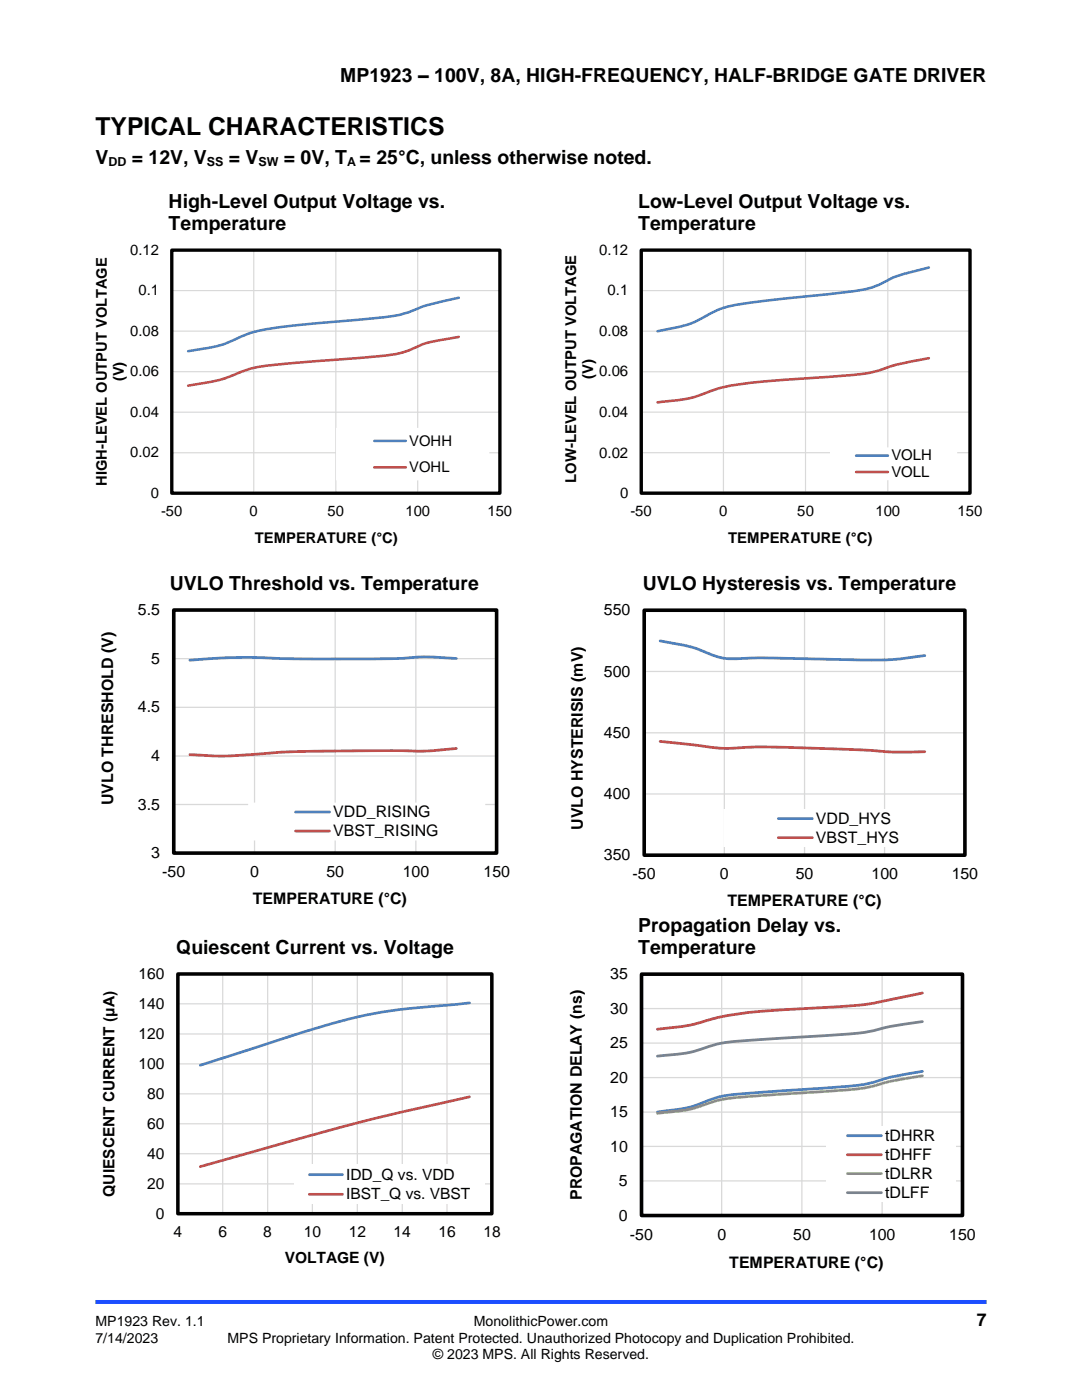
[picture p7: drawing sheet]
<svg xmlns="http://www.w3.org/2000/svg" width="216mm" height="279mm" viewBox="0 0 216 279" stroke-linecap="round" stroke-linejoin="round" font-family="sans-serif">
<path d="M19 259.8h177.8" fill="none" stroke="#1c4eff" stroke-width=".79" stroke-linecap="butt"/>
<path d="M34.3 58h65.4M50.6 49.9v48.6M67 49.9v48.6M83.4 49.9v48.6M34.3 66.1h65.4M34.3 74.2h65.4M34.3 82.3h65.4M34.3 90.4h65.4M34.3 98.5v-48.6h65.4v48.6" fill="none" stroke="#d9d9d9" stroke-width=".24"/>
<path d="M34.3 49.9h65.4v48.5h-65.4z" fill="none" stroke="#000" stroke-width=".67" stroke-linecap="butt"/>
<path d="M34.3 98.5h65.4" fill="none" stroke="#000" stroke-width=".24"/>
<path d="M91.5 59.4l-2.4 .6a29.3 29.3 0 0 0-7.5 2.3 48.5 48.5 0 0 1-11.3 1.6 140.2 140.2 0 0 0-19.7 2.4l-2.3 .8a24.7 24.7 0 0 1-9.9 2.8l-.9 .2" fill="none" stroke="#4f81bd" stroke-width=".51"/>
<path d="M91.5 67.2l-1.6 .3a22.3 22.3 0 0 0-8.6 2.5 39.3 39.3 0 0 1-9.4 1.4l-1.6 .1a224.2 224.2 0 0 0-19.7 1.9l-1.7 .5a34.6 34.6 0 0 1-11.4 3.1" fill="none" stroke="#c0504d" stroke-width=".51"/>
<path d="M67.1 85.4h30.5v10.5h-30.5z" fill-rule="evenodd" fill="#fff"/>
<path d="M185.3 53.4l-2.4 .6a23.3 23.3 0 0 0-7.8 3 36.5 36.5 0 0 1-9.4 1.7 200.9 200.9 0 0 0-20.6 2.5 31.6 31.6 0 0 0-6.6 3.1 38.5 38.5 0 0 1-7.3 1.8M74.7 88h6.3" fill="none" stroke="#4f81bd" stroke-width=".51"/>
<path d="M185.3 71.5l-3.2 .6a29.5 29.5 0 0 0-6.8 1.9 71.1 71.1 0 0 1-12.8 1.4 112.3 112.3 0 0 0-19.1 2.1l-.8 .3a26.9 26.9 0 0 1-10.6 2.4l-.8 .1M74.7 93.3h6.3" fill="none" stroke="#c0504d" stroke-width=".51"/>
<path d="M127.9 58h65.6M144.4 49.9v48.5M160.7 49.9v48.5M177.2 49.9v48.5M127.9 66.1h65.6M127.9 74.2h65.6M127.9 82.3h65.6M127.9 90.3h65.6M127.9 98.4v-48.5h65.6v48.5" fill="none" stroke="#d9d9d9" stroke-width=".24"/>
<path d="M128 49.9h65.6v48.5h-65.6z" fill="none" stroke="#000" stroke-width=".67" stroke-linecap="butt"/>
<path d="M127.9 98.4h65.6" fill="none" stroke="#000" stroke-width=".24"/>
<path d="M165.6 89.3h25.4v6.5h-25.4z" fill-rule="evenodd" fill="#fff"/>
<path d="M170.8 90.9h6.4" fill="none" stroke="#4f81bd" stroke-width=".51"/>
<path d="M170.8 94.2h6.4" fill="none" stroke="#c0504d" stroke-width=".51"/>
<path d="M34.6 131.4h64.5M50.8 121.8v48.5M66.9 121.8v48.5M83 121.8v48.5M34.6 141.2h64.5M34.6 150.9h64.5M34.6 160.6h64.5M34.6 170.3v-48.5h64.5v48.5" fill="none" stroke="#d9d9d9" stroke-width=".25"/>
<path d="M34.7 121.7h64.4v48.6h-64.4z" fill="none" stroke="#000" stroke-width=".72" stroke-linecap="butt"/>
<path d="M34.6 170.3h64.5" fill="none" stroke="#000" stroke-width=".25"/>
<path d="M91 131.4l-5.6-.3a417.8 417.8 0 0 1-34.6 .1 114.9 114.9 0 0 0-12.9 .6" fill="none" stroke="#4f81bd" stroke-width=".55"/>
<path d="M91 149.4a65.3 65.3 0 0 1-12.8 .4h-3.5a243.4 243.4 0 0 0-24.8 .8l-5.6 .3-6.4-.3" fill="none" stroke="#c0504d" stroke-width=".55"/>
<path d="M49.5 160.2h47.3v7.5h-47.3z" fill-rule="evenodd" fill="#fff"/>
<path d="M131.7 127.9l1.6 .3a30.1 30.1 0 0 1 9.5 2.8 15.6 15.6 0 0 0 6.3 .4l11.5 .1a168.1 168.1 0 0 0 19.1 0l4.8-.7M59 162.1h6.8" fill="none" stroke="#4f81bd" stroke-width=".55"/>
<path d="M131.7 148l8 .8a33.4 33.4 0 0 0 10.4 .3l9 .1a284.1 284.1 0 0 1 18.4 .9l7-.1M59 165.9h6.8" fill="none" stroke="#c0504d" stroke-width=".55"/>
<path d="M128.5 134h64M144.5 121.8v48.9M160.5 121.8v48.9M176.5 121.8v48.9M128.5 146.2h64M128.5 158.5h64M128.5 170.7v-48.9h64v48.9" fill="none" stroke="#d9d9d9" stroke-width=".25"/>
<path d="M128.5 121.8h64v48.9h-64z" fill="none" stroke="#000" stroke-width=".72" stroke-linecap="butt"/>
<path d="M128.5 170.7h64" fill="none" stroke="#000" stroke-width=".25"/>
<path d="M144.3 161.4h45.8v7.6h-45.8z" fill-rule="evenodd" fill="#fff"/>
<path d="M155.3 163.4h6.8" fill="none" stroke="#4f81bd" stroke-width=".55"/>
<path d="M155.3 167.2h6.8" fill="none" stroke="#c0504d" stroke-width=".55"/>
<g fill="none" stroke="#d9d9d9" stroke-width=".25">
<path d="M35.5 194.4h62.7v47.8M44.4 194.4v47.8M53.4 194.4v47.8M62.3 194.4v47.8M71.3 194.4v47.8M80.3 194.4v47.8M89.2 194.4v47.8M35.5 200.3h62.7M35.5 206.3h62.7M35.5 212.3h62.7M35.5 218.3h62.7M35.5 224.3h62.7"/>
<path d="M35.5 230.3h62.7M35.5 236.3h62.7"/>
</g>
<path d="M35.5 194.4h62.6v47.8h-62.6z" fill="none" stroke="#000" stroke-width=".7" stroke-linecap="butt"/>
<path d="M35.5 194.4v47.8h62.7" fill="none" stroke="#000" stroke-width=".25"/>
<path d="M93.7 200.1l-4.4 .5a103.4 103.4 0 0 0-29.5 5.6l-19.8 6.4" fill="none" stroke="#4f81bd" stroke-width=".54"/>
<path d="M93.7 218.9l-2.9 .7a564.9 564.9 0 0 0-45.5 11.7l-5.3 1.5" fill="none" stroke="#c0504d" stroke-width=".54"/>
<path d="M58.7 232.5h38v7.8h-38z" fill-rule="evenodd" fill="#fff"/>
<path d="M61.7 234.4h6.6" fill="none" stroke="#4f81bd" stroke-width=".54"/>
<path d="M61.7 238.3h6.6" fill="none" stroke="#c0504d" stroke-width=".54"/>
<path d="M144 194.4v48.2M160 194.4v48.2M176 194.4v48.2M128 215.1h64M128 208.2h64M128 201.3h64M128 235.7h64M128 228.8h64M128 221.9h64M128 242.6v-48.2h64v48.2" fill="none" stroke="#d9d9d9" stroke-width=".25"/>
<path d="M128 194.4h64.1v48.2h-64.1z" fill="none" stroke="#000" stroke-width=".72" stroke-linecap="butt"/>
<path d="M128 242.6h64" fill="none" stroke="#000" stroke-width=".25"/>
<path d="M184 213.8l-3.2 .6a41.7 41.7 0 0 0-7.4 1.8 190.5 190.5 0 0 1-17.8 1.5l-6 .5a24.8 24.8 0 0 0-10.4 2.3 37.9 37.9 0 0 1-8 1.4" fill="none" stroke="#4f81bd" stroke-width=".55"/>
<path d="M184 198.2l-2.4 .5a79.9 79.9 0 0 1-18.3 2.4 129.7 129.7 0 0 0-19.3 1.8l-2.5 .6a38.6 38.6 0 0 1-10.3 1.9" fill="none" stroke="#c0504d" stroke-width=".55"/>
<path d="M184 214.7l-7 1.2a32.9 32.9 0 0 1-10.7 1.8l-4.6 .3a233.4 233.4 0 0 0-17.7 1.4l-1.7 .5a27.5 27.5 0 0 1-10.3 2.2l-.8 .1" fill="none" stroke="#9bbb59" stroke-width=".55"/>
<path d="M184 203.9l-7 1.1a37.3 37.3 0 0 1-10.7 1.6l-17.7 1.1a26.6 26.6 0 0 0-9.4 1.9 41.4 41.4 0 0 1-8 1.2" fill="none" stroke="#8064a2" stroke-width=".55"/>
<path d="M164.8 224.8h25.9v15.1h-25.9z" fill-rule="evenodd" fill="#fff"/>
<path d="M169.1 226.7h6.8" fill="none" stroke="#4f81bd" stroke-width=".55"/>
<path d="M169.1 230.5h6.8" fill="none" stroke="#c0504d" stroke-width=".55"/>
<path d="M169.1 234.2h6.8" fill="none" stroke="#9bbb59" stroke-width=".55"/>
<path d="M169.1 238h6.8" fill="none" stroke="#8064a2" stroke-width=".55"/>
<text font-size="4.9" x="19" y="27">TYPICAL CHARACTERISTICS</text>
<g font-size="3.9">
<text x="67.9" y="16.3">MP1923 – 100V, 8A, HIGH-FREQUENCY, HALF-BRIDGE GATE DRIVER</text>
<text x="19" y="32.7">V</text>
<text x="26.3" y="32.7">= 12V, V</text>
<text x="45.7" y="32.7">= V</text>
<text x="56.6" y="32.7">= 0V, T = 25°C, unless otherwise noted.</text>
<text x="33.7" y="41.4">High-Level Output Voltage vs.</text>
<text x="127.3" y="41.4">Low-Level Output Voltage vs.</text>
<text x="33.7" y="45.9">Temperature</text>
<text x="127.3" y="45.9">Temperature</text>
<text x="33.9" y="117.8">UVLO Threshold vs. Temperature</text>
<text x="128.3" y="117.8">UVLO Hysteresis vs. Temperature</text>
<text x="127.3" y="186">Propagation Delay vs.</text>
<text x="35.2" y="190.4">Quiescent Current vs. Voltage</text>
<text x="127.3" y="190.4">Temperature</text>
</g>
<text font-size="3.5" x="194.9" y="264.6">7</text>
<g font-size="3.2">
<text x="27.5" y="122.8">5.5</text>
<text x="120.5" y="122.8">550</text>
<text x="30.2" y="132.5">5</text>
<text x="120.5" y="135">500</text>
<text x="27.5" y="142.2">4.5</text>
<text x="120.5" y="147.3">450</text>
<text x="30.2" y="151.9">4</text>
<text x="22.6" y="160.7" transform="rotate(-90 22.6 160.7)">UVLO THRESHOLD (V)</text>
<text x="27.5" y="161.6">3.5</text>
<text x="120.5" y="159.5">400</text>
<text x="66.5" y="163.1">VDD_RISING</text>
<text x="66.5" y="166.9">VBST_RISING</text>
<text x="116.3" y="165.6" transform="rotate(-90 116.3 165.6)">UVLO HYSTERISIS (mV)</text>
<text x="162.8" y="164.4">VDD_HYS</text>
<text x="30.2" y="171.3">3</text>
<text x="120.5" y="171.7">350</text>
<text x="162.8" y="168.2">VBST_HYS</text>
<text x="32.4" y="175.1">-50</text>
<text x="49.9" y="175.1">0</text>
<text x="65.1" y="175.1">50</text>
<text x="80.4" y="175.1">100</text>
<text x="96.5" y="175.1">150</text>
<text x="126.2" y="175.5">-50</text>
<text x="143.7" y="175.5">0</text>
<text x="158.8" y="175.5">50</text>
<text x="173.9" y="175.5">100</text>
<text x="189.9" y="175.5">150</text>
<text x="50.4" y="180.5">TEMPERATURE (°C)</text>
<text x="145.2" y="180.9">TEMPERATURE (°C)</text>
<text x="121.7" y="195.4">35</text>
<text x="121.7" y="202.3">30</text>
<text x="121.7" y="209.2">25</text>
<text x="121.7" y="216.1">20</text>
<text x="121.7" y="223">15</text>
<text x="176.6" y="227.7">tDHRR</text>
<text x="121.7" y="229.8">10</text>
<text x="176.6" y="231.5">tDHFF</text>
<text x="116.1" y="239.5" transform="rotate(-90 116.1 239.5)">PROPAGATION DELAY (ns)</text>
<text x="123.5" y="236.7">5</text>
<text x="176.6" y="235.3">tDLRR</text>
<text x="176.6" y="239">tDLFF</text>
<text x="123.5" y="243.6">0</text>
<text x="125.7" y="247.4">-50</text>
<text x="143.1" y="247.4">0</text>
<text x="158.3" y="247.4">50</text>
<text x="173.4" y="247.4">100</text>
<text x="189.4" y="247.4">150</text>
<text x="145.5" y="253.1">TEMPERATURE (°C)</text>
</g>
<g font-size="3.1">
<text x="27.6" y="195.3">160</text>
<text x="27.6" y="201.3">140</text>
<text x="27.6" y="207.3">120</text>
<text x="27.6" y="213.3">100</text>
<text x="29.4" y="219.3">80</text>
<text x="29.4" y="225.3">60</text>
<text x="29.4" y="231.3">40</text>
<text x="22.8" y="238.8" transform="rotate(-90 22.8 238.8)">QUIESCENT CURRENT (μA)</text>
<text x="29.4" y="237.3">20</text>
<text x="69.1" y="235.4">IDD_Q vs. VDD</text>
<text x="69.1" y="239.3">IBST_Q vs. VBST</text>
<text x="31.1" y="243.2">0</text>
<text x="34.6" y="246.9">4</text>
<text x="43.6" y="246.9">6</text>
<text x="52.5" y="246.9">8</text>
<text x="60.6" y="246.9">10</text>
<text x="69.6" y="246.9">12</text>
<text x="78.5" y="246.9">14</text>
<text x="87.5" y="246.9">16</text>
<text x="96.5" y="246.9">18</text>
<text x="56.8" y="252">VOLTAGE (V)</text>
</g>
<g font-size="3">
<text x="119.6" y="50.8">0.12</text>
<text x="121.2" y="58.9">0.1</text>
<text x="119.6" y="67">0.08</text>
<text x="118.4" y="75.6" transform="rotate(-90 118.4 75.6)">(V)</text>
<text x="119.6" y="75.1">0.06</text>
<text x="119.6" y="83.2">0.04</text>
<text x="119.6" y="91.3">0.02</text>
<text x="177.9" y="91.9">VOLH</text>
<text x="177.9" y="95.2">VOLL</text>
<text x="114.9" y="96.4" transform="rotate(-90 114.9 96.4)">LOW-LEVEL OUTPUT VOLTAGE</text>
<text x="123.7" y="99.4">0</text>
<text x="125.8" y="102.9">-50</text>
<text x="143.5" y="102.9">0</text>
<text x="159.1" y="102.9">50</text>
<text x="174.7" y="102.9">100</text>
<text x="191.1" y="102.9">150</text>
<text x="145.3" y="108.4">TEMPERATURE (°C)</text>
</g>
<g font-size="2.9">
<text x="26" y="50.8">0.12</text>
<text x="27.6" y="58.9">0.1</text>
<text x="26" y="67">0.08</text>
<text x="24.7" y="76.1" transform="rotate(-90 24.7 76.1)">(V)</text>
<text x="26" y="75.1">0.06</text>
<text x="26" y="83.2">0.04</text>
<text x="81.7" y="89">VOHH</text>
<text x="26" y="91.3">0.02</text>
<text x="81.7" y="94.2">VOHL</text>
<text x="21.3" y="96.9" transform="rotate(-90 21.3 96.9)">HIGH-LEVEL OUTPUT VOLTAGE</text>
<text x="30.1" y="99.4">0</text>
<text x="32.1" y="102.9">-50</text>
<text x="49.8" y="102.9">0</text>
<text x="65.4" y="102.9">50</text>
<text x="80.9" y="102.9">100</text>
<text x="97.3" y="102.9">150</text>
<text x="50.9" y="108.5">TEMPERATURE (°C)</text>
</g>
<g font-size="2.8">
<text x="19" y="264.6">MP1923 Rev. 1.1</text>
<text x="19" y="267.9">7/14/2023</text>
<text x="45.4" y="267.9">MPS Proprietary Information. Patent Protected. Unauthorized Photocopy and Duplication Prohibited.</text>
<text x="94.6" y="264.6">MonolithicPower.com</text>
<text x="86.4" y="271.2">© 2023 MPS. All Rights Reserved.</text>
</g>
<g font-size="2.5">
<text x="21.6" y="33.1">DD</text>
<text x="41.3" y="33.1">SS</text>
<text x="51.6" y="33.1">SW</text>
<text x="69.3" y="33.1">A</text>
</g>
</svg>
